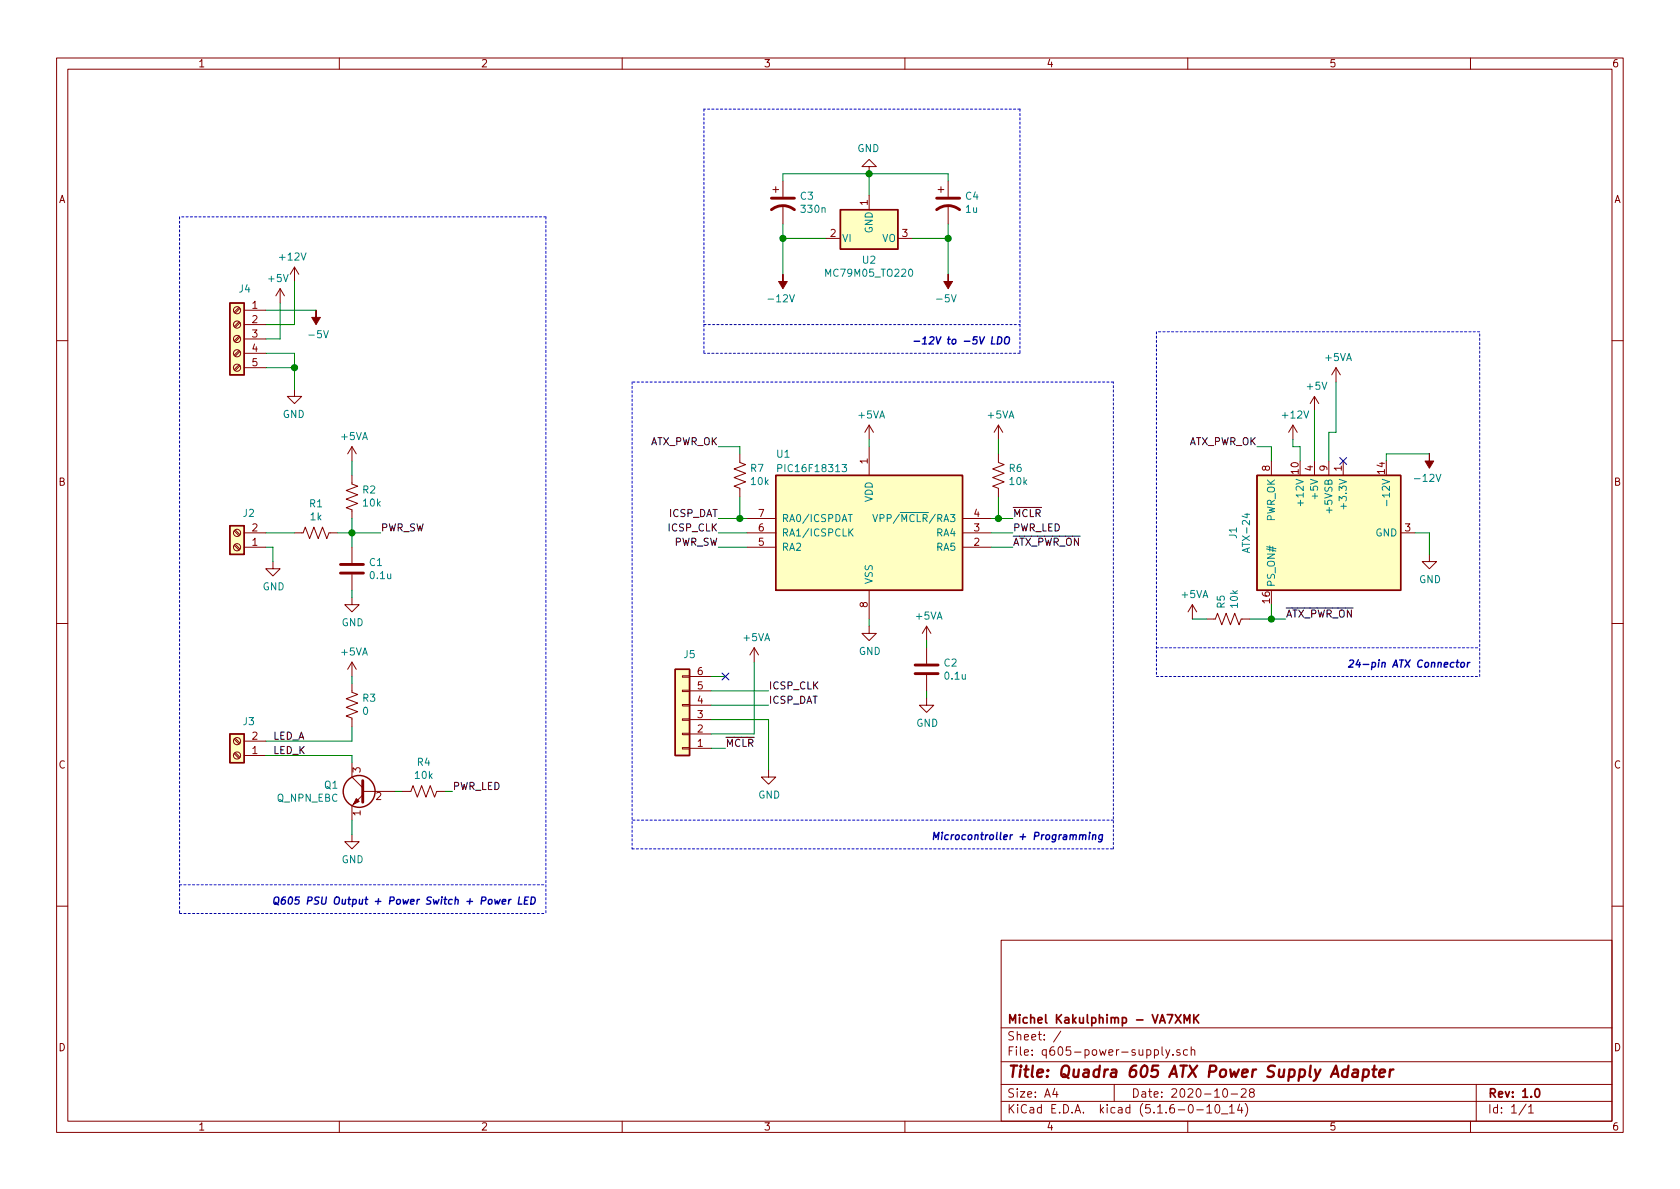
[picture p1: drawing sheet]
EESchema Schematic File Version 4
EELAYER 30 0
EELAYER END
$Descr A4 11693 8268
encoding utf-8
Sheet 1 1
Title "Quadra 605 ATX Power Supply Adapter"
Date "2020-10-28"
Rev "1.0"
Comp "Michel Kakulphimp - VA7XMK"
Comment1 ""
Comment2 ""
Comment3 ""
Comment4 ""
$EndDescr
$Comp
L Connector:ATX-24 J1
U 1 1
P 9250 3700
F 0 "J1" H 9250 4367 50  0000 C CNN
F 1 "ATX-24" H 9250 4276 50  0000 C CNN
F 2 "Connector_Molex:Molex_Mini-Fit_Jr_5566-24A_2x12_P4.20mm_Vertical" H 9250 3600 50  0001 C CNN
F 3 "https://www.intel.com/content/dam/www/public/us/en/documents/guides/power-supply-design-guide-june.pdf#page=33" H 11650 3150 50  0001 C CNN
	1    9250 3700
	0    -1   -1   0   
$EndComp
$Comp
L power:GND #PWR0101
U 1 1
P 6050 4350
F 0 "#PWR0101" H 6050 4100 50  0001 C CNN
F 1 "GND" H 6055 4177 50  0000 C CNN
F 2 "" H 6050 4350 50  0001 C CNN
F 3 "" H 6050 4350 50  0001 C CNN
	1    6050 4350
	1    0    0    -1  
$EndComp
$Comp
L power:GND #PWR0102
U 1 1
P 9950 3850
F 0 "#PWR0102" H 9950 3600 50  0001 C CNN
F 1 "GND" H 9955 3677 50  0000 C CNN
F 2 "" H 9950 3850 50  0001 C CNN
F 3 "" H 9950 3850 50  0001 C CNN
	1    9950 3850
	1    0    0    -1  
$EndComp
Wire Wire Line
	6050 4350 6050 4300
Text Label 8750 3100 2    50   ~ 0
ATX_PWR_OK
$Comp
L michel:PIC16F18313-IP U1
U 1 1
P 6050 3700
F 0 "U1" H 5400 4250 50  0000 L CNN
F 1 "PIC16F18313" H 5400 4150 50  0000 L CNN
F 2 "Package_DIP:DIP-8_W7.62mm" H 6650 4350 50  0001 C CNN
F 3 "http://ww1.microchip.com/downloads/en/DeviceDoc/41302D.pdf" H 5800 3700 50  0001 C CNN
	1    6050 3700
	1    0    0    -1  
$EndComp
$Comp
L power:GND #PWR0103
U 1 1
P 2450 5800
F 0 "#PWR0103" H 2450 5550 50  0001 C CNN
F 1 "GND" H 2455 5627 50  0000 C CNN
F 2 "" H 2450 5800 50  0001 C CNN
F 3 "" H 2450 5800 50  0001 C CNN
	1    2450 5800
	1    0    0    -1  
$EndComp
Wire Wire Line
	2450 5700 2450 5800
$Comp
L Device:R_US R4
U 1 1
P 2950 5500
F 0 "R4" V 2745 5500 50  0000 C CNN
F 1 "10k" V 2836 5500 50  0000 C CNN
F 2 "Resistor_THT:R_Axial_DIN0204_L3.6mm_D1.6mm_P5.08mm_Horizontal" V 2990 5490 50  0001 C CNN
F 3 "~" H 2950 5500 50  0001 C CNN
	1    2950 5500
	0    1    1    0   
$EndComp
$Comp
L Device:R_US R3
U 1 1
P 2450 4900
F 0 "R3" H 2382 4854 50  0000 R CNN
F 1 "0" H 2382 4945 50  0000 R CNN
F 2 "Resistor_THT:R_Axial_DIN0204_L3.6mm_D1.6mm_P5.08mm_Horizontal" V 2490 4890 50  0001 C CNN
F 3 "~" H 2450 4900 50  0001 C CNN
	1    2450 4900
	-1   0    0    1   
$EndComp
$Comp
L Connector:Screw_Terminal_01x02 J3
U 1 1
P 1650 5250
F 0 "J3" H 1568 5017 50  0000 C CNN
F 1 "Screw_Terminal_01x02" H 1568 5016 50  0001 C CNN
F 2 "TerminalBlock_RND:TerminalBlock_RND_205-00001_1x02_P5.00mm_Horizontal" H 1650 5250 50  0001 C CNN
F 3 "~" H 1650 5250 50  0001 C CNN
	1    1650 5250
	-1   0    0    1   
$EndComp
Wire Wire Line
	2450 5150 1850 5150
Wire Wire Line
	2450 5050 2450 5150
Wire Wire Line
	1850 5250 2450 5250
Wire Wire Line
	2450 5250 2450 5300
Wire Wire Line
	2750 5500 2800 5500
$Comp
L power:-12V #PWR0104
U 1 1
P 9950 3150
F 0 "#PWR0104" H 9950 3250 50  0001 C CNN
F 1 "-12V" H 9965 3323 50  0000 C CNN
F 2 "" H 9950 3150 50  0001 C CNN
F 3 "" H 9950 3150 50  0001 C CNN
	1    9950 3150
	-1   0    0    1   
$EndComp
$Comp
L Device:R_US R5
U 1 1
P 8550 4300
F 0 "R5" H 8482 4254 50  0000 R CNN
F 1 "10k" H 8482 4345 50  0000 R CNN
F 2 "Resistor_THT:R_Axial_DIN0204_L3.6mm_D1.6mm_P5.08mm_Horizontal" V 8590 4290 50  0001 C CNN
F 3 "~" H 8550 4300 50  0001 C CNN
	1    8550 4300
	0    1    1    0   
$EndComp
Wire Wire Line
	8700 4300 8850 4300
$Comp
L power:+5VA #PWR0105
U 1 1
P 8300 4300
F 0 "#PWR0105" H 8300 4150 50  0001 C CNN
F 1 "+5VA" H 8315 4473 50  0000 C CNN
F 2 "" H 8300 4300 50  0001 C CNN
F 3 "" H 8300 4300 50  0001 C CNN
	1    8300 4300
	1    0    0    -1  
$EndComp
Wire Wire Line
	8300 4300 8400 4300
Wire Wire Line
	8850 4300 8950 4300
Text Label 8950 4300 0    50   ~ 0
~ATX_PWR_ON~
Wire Wire Line
	8850 4300 8850 4200
Connection ~ 8850 4300
Wire Wire Line
	8850 3200 8850 3100
Wire Wire Line
	8850 3100 8750 3100
$Comp
L power:+5VA #PWR0106
U 1 1
P 2450 4700
F 0 "#PWR0106" H 2450 4550 50  0001 C CNN
F 1 "+5VA" H 2465 4873 50  0000 C CNN
F 2 "" H 2450 4700 50  0001 C CNN
F 3 "" H 2450 4700 50  0001 C CNN
	1    2450 4700
	1    0    0    -1  
$EndComp
Wire Wire Line
	2450 4700 2450 4750
$Comp
L power:+5VA #PWR0107
U 1 1
P 6050 3050
F 0 "#PWR0107" H 6050 2900 50  0001 C CNN
F 1 "+5VA" H 6065 3223 50  0000 C CNN
F 2 "" H 6050 3050 50  0001 C CNN
F 3 "" H 6050 3050 50  0001 C CNN
	1    6050 3050
	1    0    0    -1  
$EndComp
Wire Wire Line
	6050 3050 6050 3100
$Comp
L Connector:Screw_Terminal_01x02 J2
U 1 1
P 1650 3800
F 0 "J2" H 1568 3567 50  0000 C CNN
F 1 "Screw_Terminal_01x02" H 1568 3566 50  0001 C CNN
F 2 "TerminalBlock_RND:TerminalBlock_RND_205-00001_1x02_P5.00mm_Horizontal" H 1650 3800 50  0001 C CNN
F 3 "~" H 1650 3800 50  0001 C CNN
	1    1650 3800
	-1   0    0    1   
$EndComp
$Comp
L power:GND #PWR0108
U 1 1
P 1900 3900
F 0 "#PWR0108" H 1900 3650 50  0001 C CNN
F 1 "GND" H 1905 3727 50  0000 C CNN
F 2 "" H 1900 3900 50  0001 C CNN
F 3 "" H 1900 3900 50  0001 C CNN
	1    1900 3900
	1    0    0    -1  
$EndComp
Wire Wire Line
	1850 3800 1900 3800
Wire Wire Line
	1900 3800 1900 3900
$Comp
L Device:R_US R2
U 1 1
P 2450 3450
F 0 "R2" H 2382 3404 50  0000 R CNN
F 1 "10k" H 2382 3495 50  0000 R CNN
F 2 "Resistor_THT:R_Axial_DIN0204_L3.6mm_D1.6mm_P5.08mm_Horizontal" V 2490 3440 50  0001 C CNN
F 3 "~" H 2450 3450 50  0001 C CNN
	1    2450 3450
	-1   0    0    1   
$EndComp
Wire Wire Line
	2450 3700 2450 3600
$Comp
L power:+5VA #PWR0109
U 1 1
P 2450 3200
F 0 "#PWR0109" H 2450 3050 50  0001 C CNN
F 1 "+5VA" H 2465 3373 50  0000 C CNN
F 2 "" H 2450 3200 50  0001 C CNN
F 3 "" H 2450 3200 50  0001 C CNN
	1    2450 3200
	1    0    0    -1  
$EndComp
Wire Wire Line
	2450 3200 2450 3300
Wire Wire Line
	2450 3700 2650 3700
Connection ~ 2450 3700
Text Label 2650 3700 0    50   ~ 0
PWR_SW
$Comp
L Device:R_US R1
U 1 1
P 2200 3700
F 0 "R1" V 1995 3700 50  0000 C CNN
F 1 "1k" V 2086 3700 50  0000 C CNN
F 2 "Resistor_THT:R_Axial_DIN0204_L3.6mm_D1.6mm_P5.08mm_Horizontal" V 2240 3690 50  0001 C CNN
F 3 "~" H 2200 3700 50  0001 C CNN
	1    2200 3700
	0    1    1    0   
$EndComp
Wire Wire Line
	2350 3700 2450 3700
$Comp
L Device:C C1
U 1 1
P 2450 3950
F 0 "C1" H 2565 3996 50  0000 L CNN
F 1 "0.1u" H 2565 3905 50  0000 L CNN
F 2 "Capacitor_THT:C_Disc_D3.0mm_W1.6mm_P2.50mm" H 2488 3800 50  0001 C CNN
F 3 "~" H 2450 3950 50  0001 C CNN
	1    2450 3950
	1    0    0    -1  
$EndComp
Wire Wire Line
	2450 3800 2450 3700
$Comp
L power:GND #PWR0110
U 1 1
P 2450 4150
F 0 "#PWR0110" H 2450 3900 50  0001 C CNN
F 1 "GND" H 2455 3977 50  0000 C CNN
F 2 "" H 2450 4150 50  0001 C CNN
F 3 "" H 2450 4150 50  0001 C CNN
	1    2450 4150
	1    0    0    -1  
$EndComp
Wire Wire Line
	2450 4150 2450 4100
Wire Wire Line
	1850 3700 2050 3700
Text Label 1900 5150 0    50   ~ 0
LED_A
Text Label 1900 5250 0    50   ~ 0
LED_K
Text Label 3150 5500 0    50   ~ 0
PWR_LED
Wire Wire Line
	3150 5500 3100 5500
$Comp
L Device:C C2
U 1 1
P 6450 4650
F 0 "C2" H 6565 4696 50  0000 L CNN
F 1 "0.1u" H 6565 4605 50  0000 L CNN
F 2 "Capacitor_THT:C_Disc_D3.0mm_W1.6mm_P2.50mm" H 6488 4500 50  0001 C CNN
F 3 "~" H 6450 4650 50  0001 C CNN
	1    6450 4650
	1    0    0    -1  
$EndComp
$Comp
L power:+5VA #PWR0111
U 1 1
P 6450 4450
F 0 "#PWR0111" H 6450 4300 50  0001 C CNN
F 1 "+5VA" H 6465 4623 50  0000 C CNN
F 2 "" H 6450 4450 50  0001 C CNN
F 3 "" H 6450 4450 50  0001 C CNN
	1    6450 4450
	1    0    0    -1  
$EndComp
$Comp
L power:GND #PWR0112
U 1 1
P 6450 4850
F 0 "#PWR0112" H 6450 4600 50  0001 C CNN
F 1 "GND" H 6455 4677 50  0000 C CNN
F 2 "" H 6450 4850 50  0001 C CNN
F 3 "" H 6450 4850 50  0001 C CNN
	1    6450 4850
	1    0    0    -1  
$EndComp
Wire Wire Line
	6450 4450 6450 4500
Wire Wire Line
	6450 4800 6450 4850
$Comp
L Regulator_Linear:MC79M05_TO220 U2
U 1 1
P 6050 1650
F 0 "U2" H 6050 1501 50  0000 C CNN
F 1 "MC79M05_TO220" H 6050 1410 50  0000 C CNN
F 2 "Package_TO_SOT_THT:TO-220-3_Vertical" H 6050 1450 50  0001 C CIN
F 3 "http://www.onsemi.com/pub/Collateral/MC79M00-D.PDF" H 6050 1650 50  0001 C CNN
	1    6050 1650
	1    0    0    -1  
$EndComp
$Comp
L power:GND #PWR0113
U 1 1
P 6050 1200
F 0 "#PWR0113" H 6050 950 50  0001 C CNN
F 1 "GND" H 6055 1027 50  0000 C CNN
F 2 "" H 6050 1200 50  0001 C CNN
F 3 "" H 6050 1200 50  0001 C CNN
	1    6050 1200
	-1   0    0    1   
$EndComp
$Comp
L power:-12V #PWR0114
U 1 1
P 5450 1900
F 0 "#PWR0114" H 5450 2000 50  0001 C CNN
F 1 "-12V" H 5465 2073 50  0000 C CNN
F 2 "" H 5450 1900 50  0001 C CNN
F 3 "" H 5450 1900 50  0001 C CNN
	1    5450 1900
	-1   0    0    1   
$EndComp
$Comp
L power:-5V #PWR0115
U 1 1
P 6600 1900
F 0 "#PWR0115" H 6600 2000 50  0001 C CNN
F 1 "-5V" H 6615 2073 50  0000 C CNN
F 2 "" H 6600 1900 50  0001 C CNN
F 3 "" H 6600 1900 50  0001 C CNN
	1    6600 1900
	-1   0    0    1   
$EndComp
$Comp
L Device:CP1 C3
U 1 1
P 5450 1400
F 0 "C3" H 5565 1446 50  0000 L CNN
F 1 "330n" H 5565 1355 50  0000 L CNN
F 2 "Capacitor_THT:CP_Radial_D4.0mm_P2.00mm" H 5450 1400 50  0001 C CNN
F 3 "~" H 5450 1400 50  0001 C CNN
	1    5450 1400
	1    0    0    -1  
$EndComp
$Comp
L Device:CP1 C4
U 1 1
P 6600 1400
F 0 "C4" H 6715 1446 50  0000 L CNN
F 1 "1u" H 6715 1355 50  0000 L CNN
F 2 "Capacitor_THT:CP_Radial_D4.0mm_P2.00mm" H 6600 1400 50  0001 C CNN
F 3 "~" H 6600 1400 50  0001 C CNN
	1    6600 1400
	1    0    0    -1  
$EndComp
Wire Wire Line
	5450 1550 5450 1650
Wire Wire Line
	5750 1650 5450 1650
Connection ~ 5450 1650
Wire Wire Line
	5450 1650 5450 1900
Wire Wire Line
	5450 1250 5450 1200
Wire Wire Line
	5450 1200 6050 1200
Wire Wire Line
	6050 1350 6050 1200
Connection ~ 6050 1200
Wire Wire Line
	6050 1200 6600 1200
Wire Wire Line
	6600 1200 6600 1250
Wire Wire Line
	6350 1650 6600 1650
Wire Wire Line
	6600 1650 6600 1550
Wire Wire Line
	6600 1650 6600 1900
Connection ~ 6600 1650
$Comp
L Connector:Screw_Terminal_01x05 J4
U 1 1
P 1650 2350
F 0 "J4" H 1550 2700 50  0000 L CNN
F 1 "Screw_Terminal_01x05" H 1730 2301 50  0001 L CNN
F 2 "TerminalBlock_RND:TerminalBlock_RND_205-00004_1x05_P5.00mm_Horizontal" H 1650 2350 50  0001 C CNN
F 3 "~" H 1650 2350 50  0001 C CNN
	1    1650 2350
	-1   0    0    -1  
$EndComp
$Comp
L power:GND #PWR0116
U 1 1
P 2050 2700
F 0 "#PWR0116" H 2050 2450 50  0001 C CNN
F 1 "GND" H 2055 2527 50  0000 C CNN
F 2 "" H 2050 2700 50  0001 C CNN
F 3 "" H 2050 2700 50  0001 C CNN
	1    2050 2700
	-1   0    0    -1  
$EndComp
Wire Wire Line
	1850 2450 2050 2450
Wire Wire Line
	2050 2450 2050 2550
Wire Wire Line
	1850 2550 2050 2550
Connection ~ 2050 2550
Wire Wire Line
	2050 2550 2050 2700
$Comp
L power:-5V #PWR0117
U 1 1
P 2200 2150
F 0 "#PWR0117" H 2200 2250 50  0001 C CNN
F 1 "-5V" H 2215 2323 50  0000 C CNN
F 2 "" H 2200 2150 50  0001 C CNN
F 3 "" H 2200 2150 50  0001 C CNN
	1    2200 2150
	1    0    0    1   
$EndComp
$Comp
L power:+12V #PWR0118
U 1 1
P 2050 1950
F 0 "#PWR0118" H 2050 1800 50  0001 C CNN
F 1 "+12V" H 2065 2123 50  0000 C CNN
F 2 "" H 2050 1950 50  0001 C CNN
F 3 "" H 2050 1950 50  0001 C CNN
	1    2050 1950
	-1   0    0    -1  
$EndComp
$Comp
L power:+5V #PWR0119
U 1 1
P 1950 2100
F 0 "#PWR0119" H 1950 1950 50  0001 C CNN
F 1 "+5V" H 1965 2273 50  0000 C CNN
F 2 "" H 1950 2100 50  0001 C CNN
F 3 "" H 1950 2100 50  0001 C CNN
	1    1950 2100
	-1   0    0    -1  
$EndComp
Wire Wire Line
	1850 2150 2200 2150
Wire Wire Line
	2050 1950 2050 2250
Wire Wire Line
	2050 2250 1850 2250
Wire Wire Line
	1950 2100 1950 2350
Wire Wire Line
	1950 2350 1850 2350
$Comp
L power:+5V #PWR0120
U 1 1
P 9150 2850
F 0 "#PWR0120" H 9150 2700 50  0001 C CNN
F 1 "+5V" H 9165 3023 50  0000 C CNN
F 2 "" H 9150 2850 50  0001 C CNN
F 3 "" H 9150 2850 50  0001 C CNN
	1    9150 2850
	1    0    0    -1  
$EndComp
$Comp
L power:+5VA #PWR0121
U 1 1
P 9300 2650
F 0 "#PWR0121" H 9300 2500 50  0001 C CNN
F 1 "+5VA" H 9315 2823 50  0000 C CNN
F 2 "" H 9300 2650 50  0001 C CNN
F 3 "" H 9300 2650 50  0001 C CNN
	1    9300 2650
	1    0    0    -1  
$EndComp
Wire Wire Line
	9850 3700 9950 3700
Wire Wire Line
	9950 3700 9950 3850
Wire Wire Line
	9650 3200 9650 3150
Wire Wire Line
	9650 3150 9950 3150
$Comp
L power:+12V #PWR0123
U 1 1
P 9000 3050
F 0 "#PWR0123" H 9000 2900 50  0001 C CNN
F 1 "+12V" H 9015 3223 50  0000 C CNN
F 2 "" H 9000 3050 50  0001 C CNN
F 3 "" H 9000 3050 50  0001 C CNN
	1    9000 3050
	1    0    0    -1  
$EndComp
Wire Wire Line
	9000 3050 9000 3100
Wire Wire Line
	9000 3100 9050 3100
Wire Wire Line
	9050 3100 9050 3200
Wire Wire Line
	9150 2850 9150 3200
Wire Wire Line
	9300 2650 9300 3000
Wire Wire Line
	9300 3000 9250 3000
Wire Wire Line
	9250 3000 9250 3200
Text Label 7050 3700 0    50   ~ 0
PWR_LED
Wire Wire Line
	5200 3800 5000 3800
Text Label 7050 3800 0    50   ~ 0
~ATX_PWR_ON~
Wire Wire Line
	6900 3800 7050 3800
$Comp
L Device:R_US R6
U 1 1
P 6950 3300
F 0 "R6" H 6882 3254 50  0000 R CNN
F 1 "10k" H 6882 3345 50  0000 R CNN
F 2 "Resistor_THT:R_Axial_DIN0204_L3.6mm_D1.6mm_P5.08mm_Horizontal" V 6990 3290 50  0001 C CNN
F 3 "~" H 6950 3300 50  0001 C CNN
	1    6950 3300
	-1   0    0    1   
$EndComp
$Comp
L power:+5VA #PWR0124
U 1 1
P 6950 3050
F 0 "#PWR0124" H 6950 2900 50  0001 C CNN
F 1 "+5VA" H 6965 3223 50  0000 C CNN
F 2 "" H 6950 3050 50  0001 C CNN
F 3 "" H 6950 3050 50  0001 C CNN
	1    6950 3050
	1    0    0    -1  
$EndComp
Wire Wire Line
	6950 3050 6950 3150
Wire Wire Line
	6900 3600 6950 3600
Wire Wire Line
	6950 3600 6950 3450
Wire Wire Line
	6950 3600 7050 3600
Connection ~ 6950 3600
Text Label 7050 3600 0    50   ~ 0
~MCLR~
Wire Wire Line
	5200 3700 5000 3700
Wire Wire Line
	5200 3600 5150 3600
Text Label 5000 3700 2    50   ~ 0
ICSP_CLK
Text Label 5000 3600 2    50   ~ 0
ICSP_DAT
$Comp
L Connector_Generic:Conn_01x06 J5
U 1 1
P 4750 5000
F 0 "J5" H 4700 4550 50  0000 C CNN
F 1 "Conn_01x06" H 4668 4566 50  0001 C CNN
F 2 "Connector_PinHeader_2.54mm:PinHeader_1x06_P2.54mm_Vertical" H 4750 5000 50  0001 C CNN
F 3 "~" H 4750 5000 50  0001 C CNN
	1    4750 5000
	-1   0    0    1   
$EndComp
Text Label 5050 5200 0    50   ~ 0
~MCLR~
Wire Wire Line
	4950 5200 5050 5200
Wire Wire Line
	4950 5000 5350 5000
Wire Wire Line
	4950 4700 5050 4700
$Comp
L power:+5VA #PWR01
U 1 1
P 5250 4600
F 0 "#PWR01" H 5250 4450 50  0001 C CNN
F 1 "+5VA" H 5265 4773 50  0000 C CNN
F 2 "" H 5250 4600 50  0001 C CNN
F 3 "" H 5250 4600 50  0001 C CNN
	1    5250 4600
	1    0    0    -1  
$EndComp
Wire Wire Line
	4950 5100 5250 5100
Wire Wire Line
	5250 4600 5250 5100
Wire Wire Line
	5350 5000 5350 5350
$Comp
L power:GND #PWR02
U 1 1
P 5350 5350
F 0 "#PWR02" H 5350 5100 50  0001 C CNN
F 1 "GND" H 5355 5177 50  0000 C CNN
F 2 "" H 5350 5350 50  0001 C CNN
F 3 "" H 5350 5350 50  0001 C CNN
	1    5350 5350
	1    0    0    -1  
$EndComp
Text Label 5350 4900 0    50   ~ 0
ICSP_DAT
Text Label 5350 4800 0    50   ~ 0
ICSP_CLK
NoConn ~ 5050 4700
Wire Wire Line
	4950 4800 5350 4800
Wire Wire Line
	4950 4900 5350 4900
Text Label 5000 3100 2    50   ~ 0
ATX_PWR_OK
Wire Wire Line
	6900 3700 7050 3700
NoConn ~ 9350 3200
$Comp
L Device:Q_NPN_EBC Q1
U 1 1
P 2550 5500
F 0 "Q1" H 2741 5546 50  0000 L CNN
F 1 "Q_NPN_EBC" H 2741 5455 50  0000 L CNN
F 2 "Package_TO_SOT_THT:TO-92" H 2750 5600 50  0001 C CNN
F 3 "~" H 2550 5500 50  0001 C CNN
	1    2550 5500
	-1   0    0    -1  
$EndComp
$Comp
L Device:R_US R7
U 1 1
P 5150 3300
F 0 "R7" H 5082 3254 50  0000 R CNN
F 1 "10k" H 5082 3345 50  0000 R CNN
F 2 "Resistor_THT:R_Axial_DIN0204_L3.6mm_D1.6mm_P5.08mm_Horizontal" V 5190 3290 50  0001 C CNN
F 3 "~" H 5150 3300 50  0001 C CNN
	1    5150 3300
	-1   0    0    1   
$EndComp
Wire Wire Line
	5000 3100 5150 3100
Wire Wire Line
	5150 3100 5150 3150
Wire Wire Line
	5150 3450 5150 3600
Connection ~ 5150 3600
Wire Wire Line
	5150 3600 5000 3600
Text Label 5000 3800 2    50   ~ 0
PWR_SW
Wire Notes Line
	1250 6150 3800 6150
Wire Notes Line
	3800 1500 1250 1500
Wire Notes Line
	4400 5900 7750 5900
Wire Notes Line
	7750 5900 7750 2650
Wire Notes Line
	7750 2650 4400 2650
Wire Notes Line
	4400 2650 4400 5900
Wire Notes Line
	4900 2250 7100 2250
Wire Notes Line
	7100 750  4900 750 
Wire Notes Line
	8050 2300 8050 4700
Wire Notes Line
	8050 4700 10300 4700
Wire Notes Line
	10300 4700 10300 2300
Wire Notes Line
	10300 2300 8050 2300
Text Notes 7700 5850 2    50   Italic 10
Microcontroller + Programming
Wire Notes Line
	7750 5700 4400 5700
Wire Notes Line
	8050 4500 10300 4500
Text Notes 10250 4650 2    50   Italic 10
24-pin ATX Connector
Wire Notes Line
	1250 6350 3800 6350
Wire Notes Line
	3800 1500 3800 6350
Wire Notes Line
	1250 1500 1250 6350
Wire Notes Line
	7100 2450 4900 2450
Wire Notes Line
	4900 750  4900 2450
Wire Notes Line
	7100 750  7100 2450
Text Notes 3750 6300 2    50   Italic 10
Q605 PSU Output + Power Switch + Power LED
Text Notes 7050 2400 2    50   Italic 10
-12V to -5V LDO
$EndSCHEMATC
